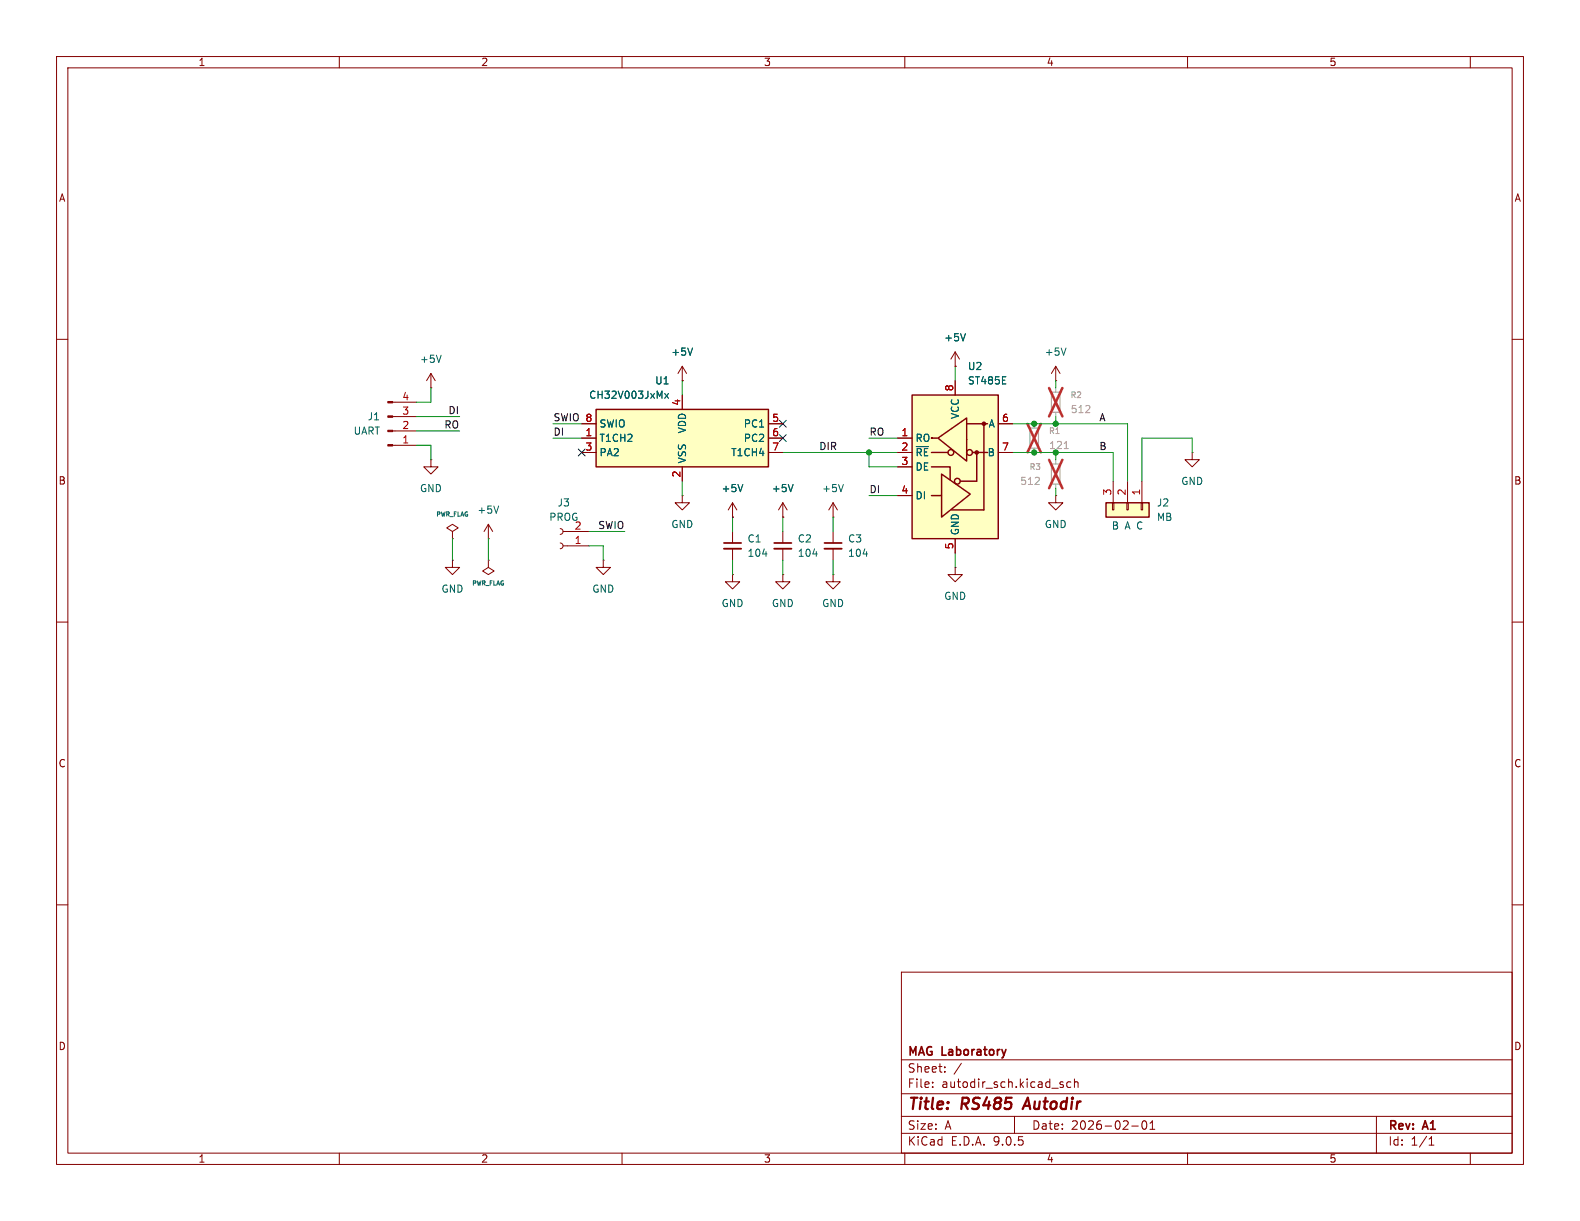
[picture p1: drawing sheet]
<svg xmlns="http://www.w3.org/2000/svg" width="279mm" height="216mm" viewBox="0 0 279 216" stroke-linecap="round" stroke-linejoin="round" font-family="sans-serif">
<g fill="none" stroke="#840000" stroke-width=".18">
<path d="M10 10h259.4v195.9h-259.4zM12 12h255.4v191.9h-255.4zM60 10v2M110 10v2M160 10v2M210 10v2M260 10v2M10 60h2M267.4 60h2M10 110h2M267.4 110h2M10 160h2"/>
<path d="M159.4 171.9h108v32h-108zM267.4 160h2M159.4 197.4h108M159.4 193.4h108M159.4 187.4h108M164.9 192.1v.2M164.9 191.4v.1M167.1 189.4v.2M167.1 188.7v.1M170 188l-1.3 1.9M179.4 197.4v3M187.6 191.8l.4 .1 .1 .2-.2 .2h-.3"/>
<path d="M187.6 191.3l.4 .1M189.4 191.4l-.5-.1-.3 .3v.4l.2 .2h.6M190 191.4l.2-.1 .4 .1v.9M190 190.8v1.5M200.1 199.1h1.2M202.1 198.3l.2-.1a.81 .81 0 0 1 .6 .6 .81 .81 0 0 1-.3 .8l-.2 .1a.81 .81 0 0 1-.3-1.4zM203.4 199.7h.8M203.4 198.6l.4-.4v1.5M243.4 197.4v6.5M60 203.9v2M110 203.9v2M159.4 200.4h108"/>
<path d="M160 203.9v2M210 203.9v2M252.7 202.5h.9M252.7 201.4l.4-.4v1.5M260 203.9v2"/>
</g>
<path d="M181.8 194.1l-1 2" fill="none" stroke="#840000" stroke-width=".4"/>
<path d="M161.3 69.9h15.2v25.4h-15.2z" fill="#ffffc2"/>
<g fill="none" stroke="#840000" stroke-width=".25">
<path d="M161.3 69.9h15.2v25.4h-15.2zM164.8 77.5h-.1h1M165.9 77.5l5-3.6v7.6zM170.9 74.9h3.7M174 74.9v15.3h-5.7M164.7 82.6h3.3v2.2M164.7 80h2.9M164.7 87.6h1.7M166.5 83.8l5.1 3.6-5.1 4zM172 80h2.6M172.7 80v5.1h-2.9"/>
<circle cx="168.1" cy="80" r=".51"/>
<circle cx="169.3" cy="85.1" r=".51"/>
<circle cx="171.5" cy="80" r=".51"/>
</g>
<g fill="#840000" stroke="#840000" stroke-width=".25">
<circle cx="172.7" cy="80" r=".28"/>
<circle cx="174" cy="74.9" r=".28"/>
</g>
<g fill="none" stroke="#840000" stroke-width=".18">
<path d="M158.7 77.5h2.6M168.9 64.8h.1M168.9 62.2v2.6M168.9 67.3v2.6M168.9 62.2l-.8 1.3M168.9 62.2l.8 1.3M176.5 74.9h2.6M186.7 67.3h.1M186.7 64.8l-.8 1.2M186.7 64.8l.8 1.2M186.7 64.8v2.5M120.6 87.6v1.3h1.3l-1.3 1.3-1.2-1.3h1.2"/>
<path d="M120.6 87.6h.1M129.5 91.4h.1M129.5 88.9l-.7 1.3M129.5 88.9l.8 1.3M129.5 88.9v2.5M158.7 80h2.6M158.7 82.6h2.6M158.7 87.6h2.6M168.9 95.3v2.5M176.5 80h2.6M210.8 80v1.3h1.3l-1.3 1.3-1.3-1.3h1.3M210.8 80h.1"/>
<path d="M168.9 100.3v1.3h1.3l-1.3 1.3-1.3-1.3h1.3M168.9 100.3h.1"/>
</g>
<path d="M170.7 59l-.4 1.3M188.5 61.5l-.4 1.3M131.4 85.7l-.5 1.2" fill="none" stroke="#006464" stroke-width=".18"/>
<path d="M182.1 75.7h1.5v3.5h-1.5zM185.9 69.3h1.6v3.6h-1.6zM185.9 82h1.6v3.6h-1.6z" fill="none" stroke="#a1a1a1" stroke-width=".2"/>
<path d="M182.9 74.9v.8M182.9 79.2v.8M186.7 68.6v.7M186.7 72.9v.8M186.7 81.3v.7M186.7 85.6v.8" fill="none" stroke="#a1a1a1" stroke-width=".18"/>
<path d="M188.2 79.3h.7M191.9 73h.8M192.7 71.8v.4M183 85.7h.8M183.7 84.5v.4" fill="none" stroke="#989898" stroke-width=".18"/>
<path d="M181.7 75l2.4 5M184.1 75l-2.4 5M185.5 68.6l2.4 5M187.9 68.6l-2.4 5M185.5 81.3l2.4 5M187.9 81.3l-2.4 5" fill="none" stroke="#e12e31" stroke-width=".46"/>
<path d="M195.6 88.9h7.6v2.5h-7.6z" fill="#ffffc2"/>
<path d="M195.6 88.9h7.6v2.5h-7.6z" fill="none" stroke="#840000" stroke-width=".25"/>
<g fill="none" stroke="#840000" stroke-width=".18">
<path d="M69.4 78.7h4.3M69.4 76.2h4.3M69.4 73.7h4.3M69.4 71.1h4.3M76.2 68.6h.1M76.2 66l-.8 1.3M76.2 66l.8 1.3M76.2 66v2.6M120.6 67.3h.1M120.6 64.8l-.7 1.2M120.6 64.8l.8 1.2M120.6 64.8v2.5"/>
<path d="M76.2 81.3v1.3h1.3l-1.3 1.2-1.3-1.2h1.3M76.2 81.3h.1M80 99.1v1.2h1.3l-1.3 1.3-1.3-1.3h1.3M80 99.1h.1M80 94l1-.7-1-.6-1 .6 1 .7v1.3M80 95.3h.1M86.4 99.1v1.2l1 .7-1 .6-1.1-.6 1.1-.7M86.4 99.1h.1M86.4 95.3h.1M86.4 92.7l-.8 1.3M86.4 92.7l.7 1.3M86.4 92.7v2.6"/>
<path d="M99.1 96l.3 .2 .2 .3-.2 .4-.3 .1M99.1 93.5l.3 .1 .2 .4-.2 .3-.3 .2M99.6 96.5h4.5M99.6 94h4.5M106.7 99.1v1.2h1.2l-1.2 1.3-1.3-1.3h1.3M106.7 99.1h.1M138.4 94v2M138.4 97v2.1M147.3 91.4h.1M147.3 88.9l-.7 1.3M147.3 88.9l.8 1.3M147.3 88.9v2.5"/>
<path d="M147.3 94v2M147.3 97v2.1M186.7 87.6v1.3h1.3l-1.3 1.3-1.3-1.3h1.3M186.7 87.6h.1M196.7 88.9h.3v1.3h-.3zM196.8 85.1v3.8M199.3 88.9h.2v1.3h-.2zM199.4 85.1v3.8M201.8 88.9h.3v1.3h-.3zM201.9 85.1v3.8"/>
</g>
<path d="M78 62.8l-.4 1.3M122.5 61.5l-.5 1.3M88.2 89.5l-.4 1.2M143.7 98h.8M149.1 85.7l-.4 1.2M152.6 98h.8" fill="none" stroke="#006464" stroke-width=".18"/>
<g fill="#840000" stroke="#840000" stroke-width=".18">
<path d="M68.6 78.6h.8v.3h-.8z"/>
<path d="M68.6 76.1h.8v.2h-.8z"/>
<path d="M68.6 73.5h.8v.3h-.8z"/>
<path d="M68.6 71h.8v.2h-.8z"/>
</g>
<path d="M136.9 96h3.1M145.8 96h3" fill="none" stroke="#840000" stroke-width=".3"/>
<path d="M136.9 97h3.1M145.8 97h3" fill="none" stroke="#840000" stroke-width=".33"/>
<path d="M105.4 72.4h30.5v10.2h-30.5z" fill="#ffffc2"/>
<path d="M105.4 72.4h30.5v10.2h-30.5z" fill="none" stroke="#840000" stroke-width=".25"/>
<g fill="none" stroke="#840000" stroke-width=".18">
<path d="M102.9 74.9h2.5M102.9 77.5h2.5M120.6 67.3h.1M120.6 69.9v2.5M135.9 74.9h2.5M135.9 77.5h2.5M158.7 77.5h2.6M168.9 64.8h.1M168.9 67.3v2.6M176.5 74.9h2.6M102.9 80h2.5M120.6 82.6v2.5"/>
<path d="M129.5 91.4h.1M129.5 94v2M129.5 97v2.1M135.9 80h2.5M138.4 91.4h.1M138.4 88.9l-.7 1.3M138.4 88.9l.8 1.3M138.4 88.9v2.5M158.7 80h2.6M158.7 82.6h2.6M158.7 87.6h2.6M168.9 95.3v2.5"/>
<path d="M176.5 80h2.6M129.5 101.6v1.3h1.3l-1.3 1.2-1.2-1.2h1.2M129.5 101.6h.1M138.4 101.6v1.3h1.3l-1.3 1.2-1.2-1.2h1.2M138.4 101.6h.1M147.3 101.6v1.3h1.3l-1.3 1.2-1.3-1.2h1.3M147.3 101.6h.1"/>
</g>
<path d="M170.7 59l-.4 1.3M117.5 69.6l.7 .8M118.2 69.6l-.7 .8M122.5 61.5l-.5 1.3M131.4 85.7l-.5 1.2M134.9 98h.7M140.2 85.7l-.4 1.2" fill="none" stroke="#006464" stroke-width=".18"/>
<path d="M128 96h3.1" fill="none" stroke="#840000" stroke-width=".3"/>
<path d="M128 97h3.1" fill="none" stroke="#840000" stroke-width=".33"/>
<g fill="none" stroke="#009600" stroke-width=".18">
<path d="M73.7 78.7h2.5v2.6M73.7 76.2h7.6M73.7 73.7h7.6M76.2 68.6v2.5h-2.5M97.8 74.9h5.1M97.8 77.5h5.1M120.6 67.3v2.6M153.7 77.5h5M168.9 64.8v2.5M179.1 74.9h20.3v10.2M186.7 67.3v1.3M186.7 73.7v1.2"/>
<path d="M80 95.3v3.8M86.4 95.3v3.8M104.1 94h6.4M104.1 96.5h2.6v2.6M120.6 85.1v2.5M129.5 91.4v2.6M129.5 99.1v2.5M138.4 80h20.3M138.4 91.4v2.6M138.4 99.1v2.5M147.3 91.4v2.6M147.3 99.1v2.5"/>
<path d="M153.7 87.6h5M153.7 80v2.6h5M168.9 97.8v2.5M179.1 80h17.7v5.1M186.7 80v1.3M186.7 86.4v1.2M210.8 80v-2.5h-8.9v7.6"/>
</g>
<path d="M102.3 79.4l1.2 1.2M103.5 79.4l-1.2 1.2M137.8 74.3l1.2 1.2M137.8 76.9l1.2 1.2M139 74.3l-1.2 1.2M139 76.9l-1.2 1.2" fill="none" stroke="#000084" stroke-width=".18"/>
<g fill="#009600" stroke="#009600" stroke-width=".18">
<circle cx="182.9" cy="74.9" r=".46"/>
<circle cx="182.9" cy="80" r=".46"/>
<circle cx="186.7" cy="80" r=".46"/>
<circle cx="186.7" cy="74.9" r=".46"/>
<circle cx="153.7" cy="80" r=".46"/>
</g>
<g font-size="2.8" fill="#840000">
<text x="160.4" y="196.8">Title:</text>
<text x="170.1" y="196.8">RS485</text>
<text x="182" y="196.8">Autodir</text>
</g>
<g font-size="2.1" fill="#840000">
<text x="160.4" y="189.9">Sheet:</text>
<text x="160.4" y="187.1">MAG Laboratory</text>
<text x="160.4" y="192.6">File:</text>
<text x="166.5" y="192.6">autodir_sch.kicad_sch</text>
<text x="160.4" y="202.8">KiCad</text>
<text x="160.4" y="200">Size:</text>
<text x="167.1" y="200">A</text>
<text x="168.1" y="202.8">E.D.A.</text>
<text x="175.7" y="202.8">9.0.5</text>
<text x="182.4" y="200">Date:</text>
<text x="189.4" y="200">2026-02-01</text>
<text x="245.4" y="200.2">Rev:</text>
<text x="245.4" y="202.8">Id:</text>
<text x="249.5" y="202.8">1/1</text>
<text x="251.8" y="200.2">A1</text>
</g>
<g font-size="1.8" fill="#840000">
<text x="35" y="11.9">1</text>
<text x="85" y="11.9">2</text>
<text x="135" y="11.9">3</text>
<text x="185" y="11.9">4</text>
<text x="235" y="11.9">5</text>
<text x="10.3" y="35.9">A</text>
<text x="267.7" y="35.9">A</text>
<text x="10.3" y="85.9">B</text>
<text x="267.7" y="85.9">B</text>
<text x="10.3" y="135.9">C</text>
<text x="267.7" y="135.9">C</text>
<text x="10.3" y="185.9">D</text>
<text x="267.7" y="185.9">D</text>
<text x="35" y="205.8">1</text>
<text x="85" y="205.8">2</text>
<text x="135" y="205.8">3</text>
<text x="185" y="205.8">4</text>
<text x="235" y="205.8">5</text>
</g>
<g font-size="1.8" fill="#006464">
<text x="74.2" y="64.4">+5V</text>
<text x="118.6" y="63.1">+5V</text>
<text x="166.9" y="60.6">+5V</text>
<text x="171.1" y="65.6">U2</text>
<text x="184.7" y="63.1">+5V</text>
<text x="104.1" y="70.7">CH32V003JxMx</text>
<text x="115.8" y="68.2">U1</text>
<text x="171.1" y="68.2">ST485E</text>
<text x="62.4" y="77.1">UART</text>
<text x="64.9" y="74.5">J1</text>
<text x="105.9" y="75.8">SWIO</text>
<text x="121.5" y="76.7" transform="rotate(-90 121.5 76.7)">VDD</text>
<text x="131.4" y="75.8">PC1</text>
<text x="169.8" y="74.2" transform="rotate(-90 169.8 74.2)">VCC</text>
<text x="174.7" y="75.8">A</text>
<text x="105.9" y="78.3">T1CH2</text>
<text x="105.9" y="80.9">PA2</text>
<text x="121.5" y="82" transform="rotate(-90 121.5 82)">VSS</text>
<text x="129.2" y="80.9">T1CH4</text>
<text x="131.4" y="78.3">PC2</text>
<text x="161.8" y="78.3">RO</text>
<text x="161.8" y="80.9">~{RE}</text>
<text x="161.8" y="83.4">DE</text>
<text x="174.5" y="80.9">B</text>
<text x="74.2" y="87.2">GND</text>
<text x="98.5" y="89.8">J3</text>
<text x="127.5" y="87.2">+5V</text>
<text x="136.4" y="87.2">+5V</text>
<text x="145.3" y="87.2">+5V</text>
<text x="161.8" y="88.5">DI</text>
<text x="204.5" y="89.8">J2</text>
<text x="208.8" y="86">GND</text>
<text x="84.3" y="91">+5V</text>
<text x="97" y="92.3">PROG</text>
<text x="101.5" y="93.7">2</text>
<text x="118.6" y="93.6">GND</text>
<text x="169.8" y="94.7" transform="rotate(-90 169.8 94.7)">GND</text>
<text x="184.7" y="93.6">GND</text>
<text x="204.5" y="92.3">MB</text>
<text x="132.1" y="96.1">C1</text>
<text x="132.1" y="98.7">104</text>
<text x="141" y="96.1">C2</text>
<text x="141" y="98.7">104</text>
<text x="149.9" y="96.1">C3</text>
<text x="149.9" y="98.7">104</text>
<text x="78" y="105">GND</text>
<text x="104.6" y="105">GND</text>
<text x="127.5" y="107.5">GND</text>
<text x="136.4" y="107.5">GND</text>
<text x="145.3" y="107.5">GND</text>
<text x="166.9" y="106.3">GND</text>
</g>
<g font-size="1.8" fill="#a90000">
<text x="71" y="70.9">4</text>
<text x="120.4" y="71.8" transform="rotate(-90 120.4 71.8)">4</text>
<text x="168.7" y="69.3" transform="rotate(-90 168.7 69.3)">8</text>
<text x="71" y="75.9">2</text>
<text x="71" y="73.4">3</text>
<text x="103.4" y="77.2">1</text>
<text x="103.4" y="74.7">8</text>
<text x="136.5" y="74.7">5</text>
<text x="136.5" y="77.2">6</text>
<text x="159.3" y="77.2">1</text>
<text x="177.1" y="74.7">6</text>
<text x="71" y="78.5">1</text>
<text x="103.4" y="79.8">3</text>
<text x="136.5" y="79.8">7</text>
<text x="159.3" y="79.8">2</text>
<text x="159.3" y="82.3">3</text>
<text x="177.1" y="79.8">7</text>
<text x="120.4" y="84.5" transform="rotate(-90 120.4 84.5)">2</text>
<text x="159.3" y="87.4">4</text>
<text x="196.6" y="87.7" transform="rotate(-90 196.6 87.7)">3</text>
<text x="199.1" y="87.7" transform="rotate(-90 199.1 87.7)">2</text>
<text x="201.7" y="87.7" transform="rotate(-90 201.7 87.7)">1</text>
<text x="101.5" y="96.3">1</text>
<text x="168.7" y="97.2" transform="rotate(-90 168.7 97.2)">5</text>
</g>
<g font-size="1.8" fill="#0f0f0f">
<text x="78.5" y="75.9">RO</text>
<text x="79.2" y="73.3">DI</text>
<text x="97.8" y="77.1">DI</text>
<text x="97.8" y="74.6">SWIO 8</text>
<text x="153.7" y="77.1">RO</text>
<text x="194.3" y="74.6">A</text>
<text x="144.8" y="79.7">DIR</text>
<text x="194.3" y="79.7">B</text>
<text x="153.7" y="87.3">DI</text>
<text x="105.7" y="93.6">SWIO</text>
</g>
<g font-size="1.8" fill="#989898">
<text x="189.2" y="73.3">512</text>
<text x="185.4" y="79.6">121</text>
<text x="180.3" y="86">512</text>
</g>
<g font-size="1.8" fill="#0000c2">
<text x="196.5" y="93.8">B</text>
<text x="198.9" y="93.8">A C</text>
</g>
<g font-size="1.4" fill="#989898">
<text x="189.2" y="70.6">R2</text>
<text x="185.4" y="76.9">R1</text>
<text x="182" y="83.3">R3</text>
</g>
<g font-size="1.1" fill="#006464">
<text x="77" y="91.5">PWR_FLAG</text>
<text x="83.4" y="103.7">PWR_FLAG</text>
</g>
</svg>
